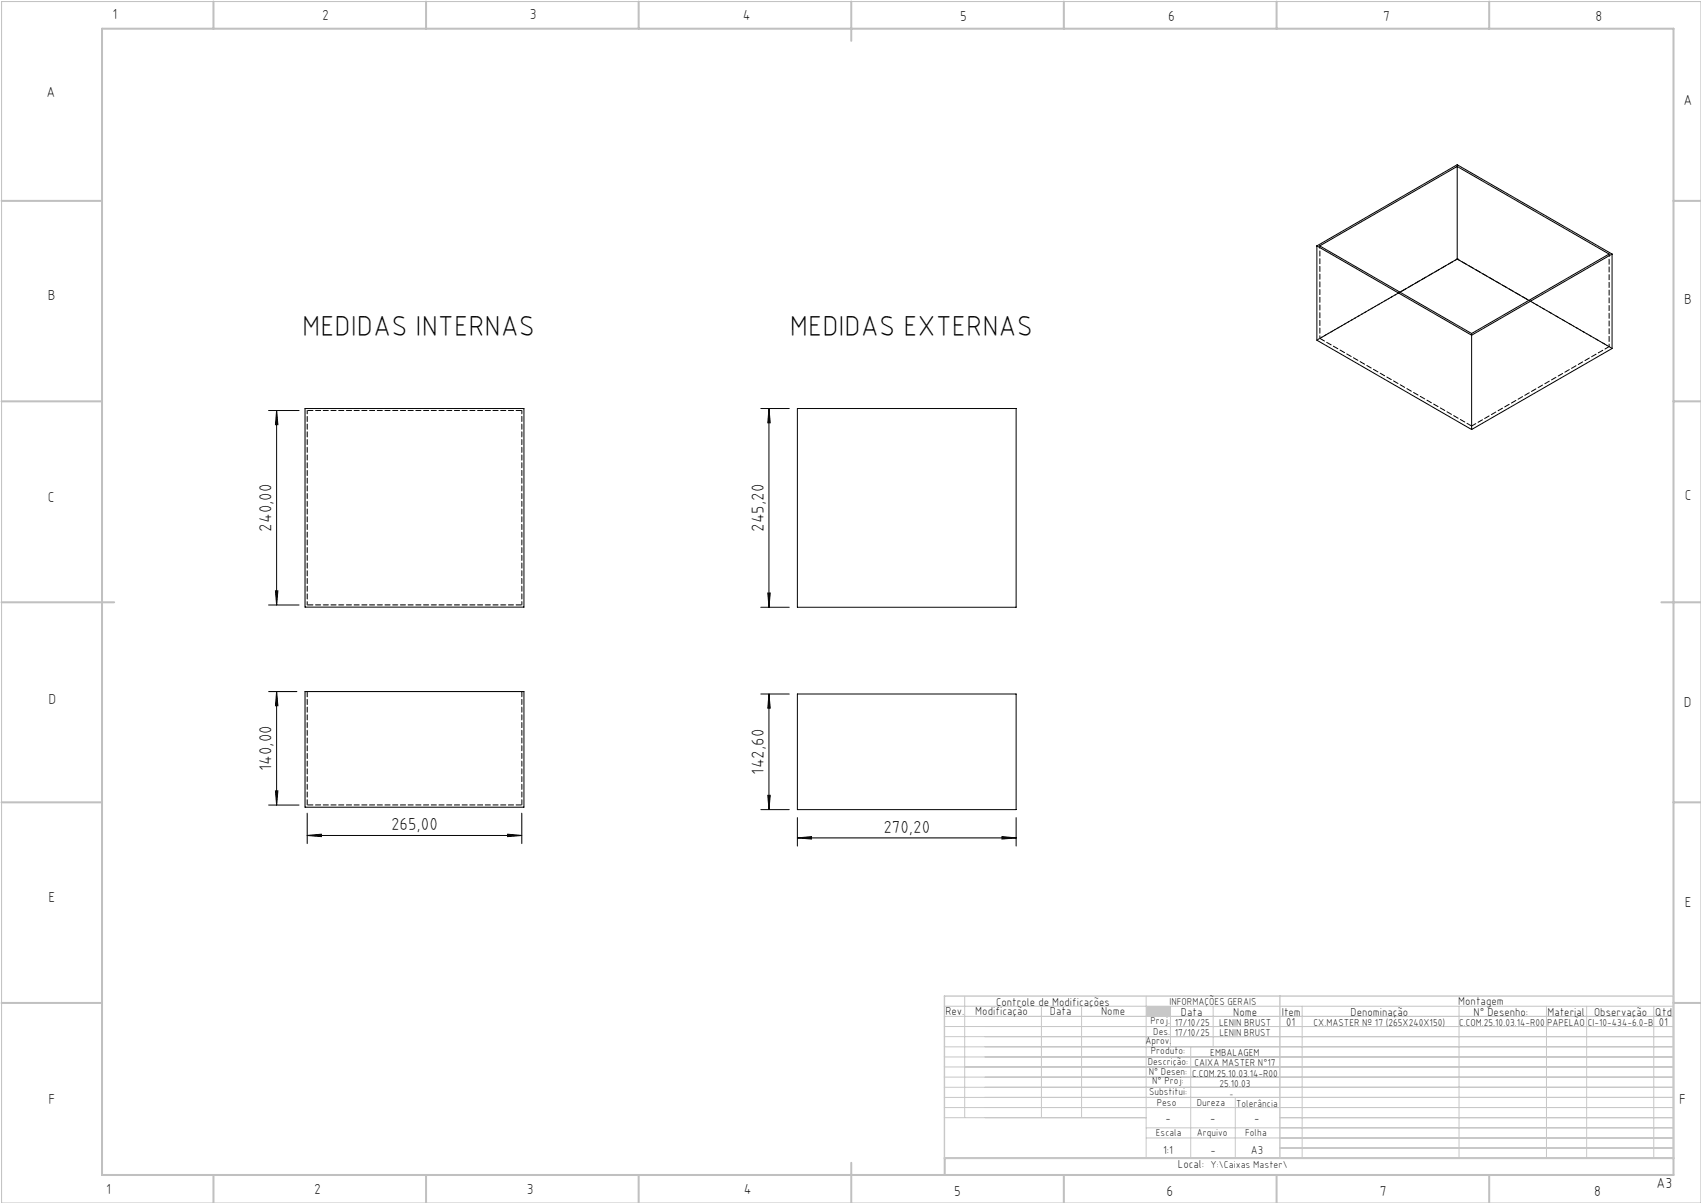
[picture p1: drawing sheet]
<svg xmlns="http://www.w3.org/2000/svg" width="420mm" height="297mm" viewBox="0 0 420 297" stroke-linecap="round" stroke-linejoin="round" font-family="sans-serif">
<path d="M.4 .4h419.6v296.6h-419.6z" fill="none" stroke="#c0c0c0" stroke-width=".25"/>
<g fill="none" stroke="#c0c0c0" stroke-width=".5">
<path d="M25.2 7.1h388v283h-388zM52.7 .4v6.7M105.2 .4v6.7M157.7 .4v6.7M210.2 .4v9.7M262.7 .4v6.7M315.2 .4v6.7M367.7 .4v6.7M.4 49.6h24.8M413.2 49.6h6.8M.4 99.1h24.8M413.2 99.1h6.8"/>
<path d="M.4 148.7h27.8M410.2 148.7h9.8M.4 198.1h24.8M413.2 198.1h6.8M.4 247.6h24.8M413.2 247.6h6.8M52.7 290.1v6.9M105.2 290.1v6.9M157.7 290.1v6.9M210.2 287.1v9.9M262.7 290.1v6.9M315.2 290.1v6.9"/>
<path d="M367.7 290.1v6.9M413.2 285.9h-179.9v4.2"/>
</g>
<g fill="none" stroke="#c3c8d2" stroke-width=".25">
<path d="M233.2 250.9h180M233.2 248.4h180M233.2 253.4h180M233.2 255.9h180M233.2 258.4h180M238.2 245.9v30M257.1 248.4v27.5M267.1 248.4v27.5M283 245.9v40M289 248.4v10M294 258.4v27.5M299.5 248.4v10"/>
<path d="M321.5 248.4v37.5M360.3 248.4v37.5M381.8 248.4v37.5M391.8 248.4v37.5M408.3 248.4v37.5M233.2 260.9h180M233.2 263.4h180M233.2 265.9h180M233.2 268.4h180M233.2 270.9h180M233.2 273.4h180M233.2 275.9h49.8"/>
<path d="M283 278.4h130.2M305 270.9v15M316 275.9h97.2M283 280.9h130.2M316 283.4h97.2"/>
</g>
<path d="M233.2 245.9h180v40h-180zM316 245.9v40" fill="none" stroke="#c3c8d2" stroke-width=".35"/>
<path d="M283 248.4h6v2.5h-6z" fill-rule="evenodd" fill="#c3c8d2"/>
<g fill="none" stroke="#000" stroke-width=".25">
<path d="M359.8 41.1v22.9M325.2 60.7v23.3l38.2 22M325.2 60.7l38.2 22.1M325.2 60.7l34.6-20 38.2 22M325.9 60.7l33.9-19.6 37.5 21.6-33.9 19.6zM359.8 64l17.7 10.2M359.8 64l-14.1 8.1M398 62.7l-34.6 20.1M398 62.7v23.3l-34.6 20M363.4 82.8v23.2M66.3 101.3h7.5M68.3 101.3v48.1"/>
<path d="M68.3 101.3l.3 3.5h-.6zM75.3 100.9h54.1v49h-54.1zM187.9 100.9h7M189.9 100.9v49M189.9 100.9l.3 3.5h-.6zM196.9 100.9h54v49h-54zM66.3 149.4h7.5M68 145.9h.6l-.3 3.5zM187.9 149.9h7M189.6 146.4h.6l-.3 3.5zM66.3 170.7h7M68.3 170.7v28.1"/>
<path d="M68.3 170.7l.3 3.5h-.6zM75.3 170.7h54.1v28.6h-54.1zM187.9 171.3h7M189.9 171.3v28.6M189.9 171.3l.3 3.5h-.6zM196.9 171.3h54v28.6h-54zM66.3 198.8h7.5M68 195.3h.6l-.3 3.5zM187.9 199.9h7M189.6 196.4h.6l-.3 3.5zM75.8 206.3l3.5-.4v.6zM75.8 200.8v7.5"/>
<path d="M75.8 206.3h53M125.3 205.9l3.5 .4-3.5 .2zM128.8 200.8v7.5M196.9 206.9l3.5-.4v.6zM196.9 201.9v7M196.9 206.9h54M247.4 206.5l3.5 .4-3.5 .2zM250.9 201.9v7"/>
</g>
<g fill="#000">
<path d="M68 145.9h.6l-.3 3.5zM68.3 101.3l.3 3.5h-.6zM189.6 146.4h.6l-.3 3.5zM189.9 100.9l.3 3.5h-.6z"/>
<path d="M68.3 170.7l.3 3.5h-.6zM68 195.3h.6l-.3 3.5zM189.9 171.3l.3 3.5h-.6zM189.6 196.4h.6l-.3 3.5z"/>
<path d="M75.8 206.3l3.5-.4v.6zM125.3 205.9l3.5 .4-3.5 .2zM196.9 206.9l3.5-.4v.6zM247.4 206.5l3.5 .4-3.5 .2z"/>
</g>
<path d="M359.8 40.7v.4M359.8 63.9h.1M325.9 83.5l37.5 21.7M363.4 82.3v.4M75.9 170.7v28M128.9 170.7v28" fill="none" stroke="#000" stroke-width=".25" stroke-dasharray="1.3 .6"/>
<path d="M75.9 101.3h53M128.9 149.3h-53M75.9 198.7h53" fill="none" stroke="#000" stroke-width=".25" stroke-dasharray="1.3 .6" stroke-dashoffset="-.1"/>
<path d="M128.9 101.3v48M75.9 149.3v-48" fill="none" stroke="#000" stroke-width=".25" stroke-dasharray="1.3 .6" stroke-dashoffset=".4"/>
<path d="M325.9 60.7v22.8M345.7 72.1l-19.8 11.4M359.8 63.9l-34.6 20.1M397.3 62.7v22.9M397.3 85.6l-19.8-11.5" fill="none" stroke="#000" stroke-width=".25" stroke-dasharray="1.3 .6" stroke-dashoffset=".6"/>
<path d="M363.4 105.2l33.9-19.6" fill="none" stroke="#000" stroke-width=".25" stroke-dasharray="1.3 .6" stroke-dashoffset=".1"/>
<path d="M398 86l-38.2-22.1" fill="none" stroke="#000" stroke-width=".25" stroke-dasharray="1.3 .6" stroke-dashoffset=".5"/>
<g font-size="7.1">
<text x="74.6" y="82.9">MEDIDAS INTERNAS</text>
<text x="195" y="82.9">MEDIDAS EXTERNAS</text>
</g>
<g font-size="4.3">
<text x="67" y="131.3" transform="rotate(-90 67 131.3)">240,00</text>
<text x="188.6" y="131.3" transform="rotate(-90 188.6 131.3)">245,20</text>
<text x="67" y="190.4" transform="rotate(-90 67 190.4)">140,00</text>
<text x="188.6" y="191.2" transform="rotate(-90 188.6 191.2)">142,60</text>
<text x="96.6" y="205">265,00</text>
<text x="218.1" y="205.6">270,20</text>
</g>
<g font-size="3.6">
<text x="27.8" y="4.8">1</text>
<text x="79.5" y="4.9">2</text>
<text x="130.8" y="4.8">3</text>
<text x="183.4" y="4.9">4</text>
<text x="237.1" y="5.1">5</text>
<text x="288.4" y="5.2">6</text>
<text x="341.5" y="5.1">7</text>
<text x="394" y="5.2">8</text>
<text x="11.5" y="24">A</text>
<text x="415.7" y="25.8">A</text>
<text x="11.8" y="74.1">B</text>
<text x="415.8" y="75.1">B</text>
<text x="11.8" y="124">C</text>
<text x="416" y="123.5">C</text>
<text x="12" y="173.7">D</text>
<text x="415.8" y="174.7">D</text>
<text x="12" y="222.6">E</text>
<text x="416" y="223.9">E</text>
<text x="12" y="272.6">F</text>
<text x="414.6" y="272.6">F</text>
<text x="409" y="293.3">A3</text>
<text x="26.2" y="294.8">1</text>
<text x="77.6" y="294.8">2</text>
<text x="130.1" y="294.8">3</text>
<text x="183.7" y="294.7">4</text>
<text x="235.6" y="295.2">5</text>
<text x="288" y="295.2">6</text>
<text x="340.7" y="295.2">7</text>
<text x="393.6" y="295.2">8</text>
</g>
<g font-size="2.9">
<text x="240.8" y="250.6">Modificação</text>
<text x="259.2" y="250.6">Data</text>
<text x="271.9" y="250.6">Nome</text>
<text x="290.9" y="288.4">Local:</text>
</g>
<g font-size="2.8">
<text x="233.4" y="250.6">Rev.</text>
<text x="246" y="248.4">Controle de Modificações</text>
<text x="291.6" y="250.8">Data</text>
<text x="304.5" y="250.8">Nome</text>
<text x="316.5" y="250.9">Item</text>
<text x="333.5" y="250.9">Denominação</text>
<text x="360.1" y="248.2">Montagem</text>
<text x="363.9" y="250.8">N° Desenho:</text>
<text x="382.1" y="250.8">Material</text>
<text x="393.6" y="250.8">Observação</text>
<text x="408.7" y="250.9">Qtd</text>
<text x="317.6" y="253.3">01</text>
<text x="409.6" y="253.3">01</text>
<text x="287.7" y="276.9">-</text>
<text x="298.8" y="276.9">-</text>
<text x="309.7" y="276.9">-</text>
<text x="287.2" y="284.8">1:1</text>
<text x="298.9" y="284.8">-</text>
<text x="308.8" y="284.8">A3</text>
</g>
<g font-size="2.5">
<text x="288.7" y="248.2">INFORMAÇÕES GERAIS</text>
<text x="282.8" y="257.8">Aprov.</text>
<text x="284.1" y="252.9">Proj.</text>
<text x="284.8" y="255.4">Des.</text>
<text x="290.1" y="255.8">17/10/25</text>
<text x="290.1" y="253.3">17/10/25</text>
<text x="301" y="253.3">LENIN BRUST</text>
<text x="301.1" y="255.8">LENIN BRUST</text>
<text x="324.3" y="253.3">CX.MASTER Nº 17 (265X240X150)</text>
<text x="360.3" y="253.3">C.COM.25.10.03.14-R00</text>
<text x="382" y="253.3">PAPELÃO</text>
<text x="392" y="253.3">CI-10-434-6.0-B</text>
<text x="283.4" y="262.9">Descrição:</text>
<text x="284.2" y="260.3">Produto:</text>
<text x="294.9" y="263.3">CAIXA MASTER N°17</text>
<text x="298.8" y="260.7">EMBALAGEM</text>
<text x="283.7" y="265.4">N° Desen:</text>
<text x="284.5" y="267.7">N° Proj:</text>
<text x="294.4" y="265.9">C.COM.25.10.03.14-R00</text>
<text x="301.1" y="268.3">25.10.03</text>
<text x="283.7" y="270.4">Substitui:</text>
<text x="285.6" y="273">Peso</text>
<text x="295.5" y="273">Dureza</text>
<text x="305.2" y="273.3">Tolerância</text>
<text x="285.4" y="280.4">Escala</text>
<text x="295.5" y="280.4">Arquivo</text>
<text x="307.5" y="280.4">Folha</text>
<text x="298.9" y="288.4">Y:\Caixas Master\</text>
</g>
<text font-size="2.1" x="303.5" y="270.9">-</text>
</svg>
